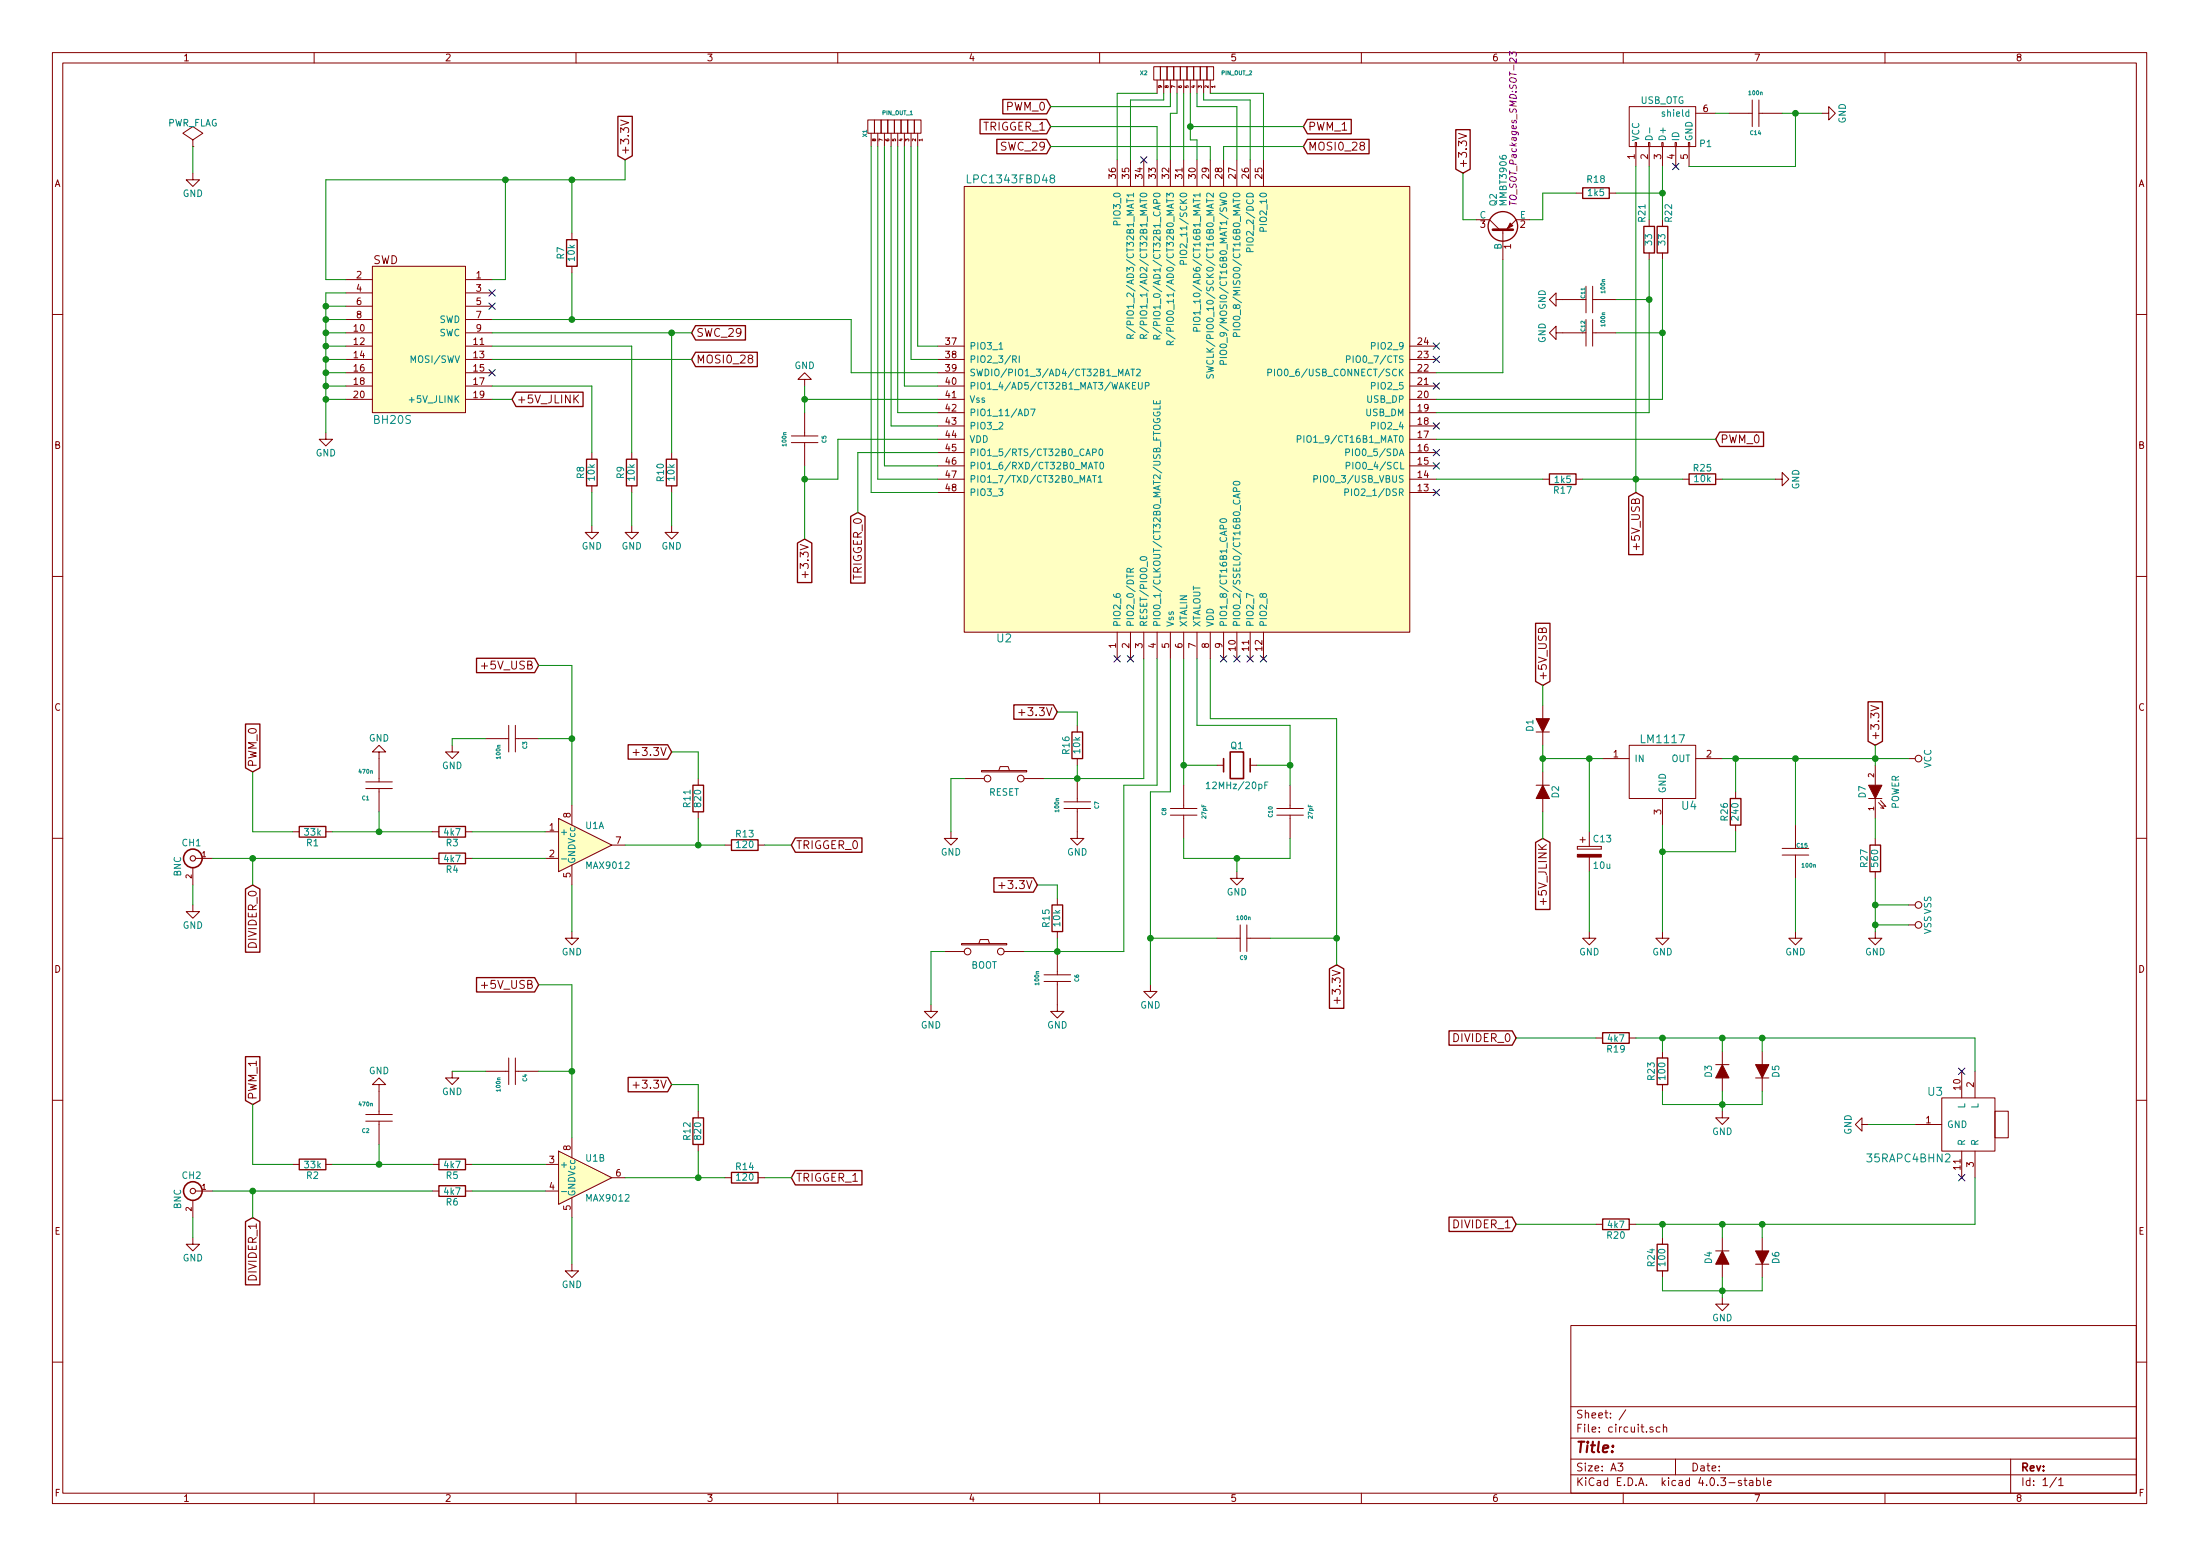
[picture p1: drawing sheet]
EESchema Schematic File Version 2
LIBS:power
LIBS:device
LIBS:transistors
LIBS:conn
LIBS:linear
LIBS:regul
LIBS:74xx
LIBS:cmos4000
LIBS:adc-dac
LIBS:memory
LIBS:xilinx
LIBS:microcontrollers
LIBS:dsp
LIBS:microchip
LIBS:analog_switches
LIBS:motorola
LIBS:texas
LIBS:intel
LIBS:audio
LIBS:interface
LIBS:digital-audio
LIBS:philips
LIBS:display
LIBS:cypress
LIBS:siliconi
LIBS:opto
LIBS:atmel
LIBS:contrib
LIBS:valves
LIBS:SymbolsSimilarEN60617+oldDIN617-RevE8
LIBS:pcm1789-q1
LIBS:pcm1862a
LIBS:mj4435-r
LIBS:max9012
LIBS:circuit-cache
EELAYER 25 0
EELAYER END
$Descr A3 16535 11693
encoding utf-8
Sheet 1 1
Title ""
Date ""
Rev ""
Comp ""
Comment1 ""
Comment2 ""
Comment3 ""
Comment4 ""
$EndDescr
$Comp
L BNC CH1
U 1 1
P 1450 6450
F 0 "CH1" H 1460 6570 50  0000 C CNN
F 1 "BNC" V 1560 6390 50  0000 C CNN
F 2 "Sockets_BNC:BNC_Socket_TYCO-AMP_LargePads" H 1450 6450 50  0001 C CNN
F 3 "" H 1450 6450 50  0000 C CNN
	1    1450 6450
	-1   0    0    -1  
$EndComp
$Comp
L BNC CH2
U 1 1
P 1450 8950
F 0 "CH2" H 1460 9070 50  0000 C CNN
F 1 "BNC" V 1560 8890 50  0000 C CNN
F 2 "Sockets_BNC:BNC_Socket_TYCO-AMP_LargePads" H 1450 8950 50  0001 C CNN
F 3 "" H 1450 8950 50  0000 C CNN
	1    1450 8950
	-1   0    0    -1  
$EndComp
$Comp
L SW_PUSH SW2
U 1 1
P 7550 5850
F 0 "SW2" H 7700 5960 50  0001 C CNN
F 1 "RESET" H 7550 5750 50  0000 C CNN
F 2 "Buttons_Switches_SMD:SW_SPST_EVQQ2" H 7550 5850 50  0001 C CNN
F 3 "" H 7550 5850 50  0000 C CNN
	1    7550 5850
	1    0    0    -1  
$EndComp
$Comp
L CAPACITOR_RevE_Date15jun2010 C7
U 1 1
P 8100 6050
F 0 "C7" H 8100 6200 30  0000 C CNN
F 1 "100n" H 8100 5900 30  0000 C CNN
F 2 "Capacitors_SMD:C_0603" H 8100 6050 60  0001 C CNN
F 3 "" H 8100 6050 60  0000 C CNN
	1    8100 6050
	0    1    1    0   
$EndComp
$Comp
L CAPACITOR_RevE_Date15jun2010 C2
U 1 1
P 2850 8400
F 0 "C2" V 2750 8500 30  0000 C CNN
F 1 "470n" V 2950 8500 30  0000 C CNN
F 2 "Capacitors_SMD:C_0603" H 2850 8400 60  0001 C CNN
F 3 "" H 2850 8400 60  0000 C CNN
	1    2850 8400
	0    -1   -1   0   
$EndComp
$Comp
L CAPACITOR_RevE_Date15jun2010 C4
U 1 1
P 3850 8050
F 0 "C4" V 3750 8100 30  0000 C CNN
F 1 "100n" V 3950 8150 30  0000 C CNN
F 2 "Capacitors_SMD:C_0603" H 3850 8050 60  0001 C CNN
F 3 "" H 3850 8050 60  0000 C CNN
	1    3850 8050
	-1   0    0    1   
$EndComp
$Comp
L CAPACITOR_RevE_Date15jun2010 C1
U 1 1
P 2850 5900
F 0 "C1" V 2750 6000 30  0000 C CNN
F 1 "470n" V 2950 6000 30  0000 C CNN
F 2 "Capacitors_SMD:C_0603" H 2850 5900 60  0001 C CNN
F 3 "" H 2850 5900 60  0000 C CNN
	1    2850 5900
	0    -1   -1   0   
$EndComp
$Comp
L CAPACITOR_RevE_Date15jun2010 C3
U 1 1
P 3850 5550
F 0 "C3" V 3750 5600 30  0000 C CNN
F 1 "100n" V 3950 5650 30  0000 C CNN
F 2 "Capacitors_SMD:C_0603" H 3850 5550 60  0001 C CNN
F 3 "" H 3850 5550 60  0000 C CNN
	1    3850 5550
	-1   0    0    1   
$EndComp
Text GLabel 7950 5350 0    60   Input ~ 0
+3.3V
$Comp
L D D3
U 1 1
P 12950 8050
F 0 "D3" H 12950 7950 50  0000 C CNN
F 1 "DIODE" H 12950 7950 50  0001 C CNN
F 2 "Diodes_SMD:DO-214BA" H 12950 8050 50  0001 C CNN
F 3 "" H 12950 8050 50  0000 C CNN
	1    12950 8050
	0    1    1    0   
$EndComp
$Comp
L D D5
U 1 1
P 13250 8050
F 0 "D5" H 13250 7950 50  0000 C CNN
F 1 "DIODE" H 13250 7950 50  0001 C CNN
F 2 "Diodes_SMD:DO-214BA" H 13250 8050 50  0001 C CNN
F 3 "" H 13250 8050 50  0000 C CNN
	1    13250 8050
	0    -1   -1   0   
$EndComp
$Comp
L D D4
U 1 1
P 12950 9450
F 0 "D4" H 12950 9350 50  0000 C CNN
F 1 "DIODE" H 12950 9350 50  0001 C CNN
F 2 "Diodes_SMD:DO-214BA" H 12950 9450 50  0001 C CNN
F 3 "" H 12950 9450 50  0000 C CNN
	1    12950 9450
	0    1    1    0   
$EndComp
$Comp
L D D6
U 1 1
P 13250 9450
F 0 "D6" H 13250 9350 50  0000 C CNN
F 1 "DIODE" H 13250 9350 50  0001 C CNN
F 2 "Diodes_SMD:DO-214BA" H 13250 9450 50  0001 C CNN
F 3 "" H 13250 9450 50  0000 C CNN
	1    13250 9450
	0    -1   -1   0   
$EndComp
Text GLabel 1900 8300 1    60   Input ~ 0
PWM_1
Text GLabel 1900 5800 1    60   Input ~ 0
PWM_0
$Comp
L BH20S SWD1
U 1 1
P 4850 3800
F 0 "SWD1" H 3400 4450 60  0001 C CNN
F 1 "BH20S" H 2950 4450 60  0000 C CNN
F 2 "Pin_Headers:Pin_Header_Straight_2x10" H 4850 3800 60  0001 C CNN
F 3 "" H 4850 3800 60  0000 C CNN
	1    4850 3800
	1    0    0    -1  
$EndComp
Text GLabel 4700 1200 1    60   Input ~ 0
+3.3V
Text GLabel 5200 2500 2    60   Input ~ 0
SWC_29
Text GLabel 9800 1100 2    60   Input ~ 0
MOSI0_28
Text GLabel 3850 3000 2    60   Input ~ 0
+5V_JLINK
$Comp
L CAPACITOR_RevE_Date15jun2010 C11
U 1 1
P 11950 2250
F 0 "C11" V 11900 2300 30  0000 C CNN
F 1 "100n" V 12050 2350 30  0000 C CNN
F 2 "Capacitors_SMD:C_0603" H 11950 2250 60  0001 C CNN
F 3 "" H 11950 2250 60  0000 C CNN
	1    11950 2250
	1    0    0    -1  
$EndComp
$Comp
L CAPACITOR_RevE_Date15jun2010 C12
U 1 1
P 11950 2500
F 0 "C12" V 11900 2550 30  0000 C CNN
F 1 "100n" V 12050 2600 30  0000 C CNN
F 2 "Capacitors_SMD:C_0603" H 11950 2500 60  0001 C CNN
F 3 "" H 11950 2500 60  0000 C CNN
	1    11950 2500
	1    0    0    -1  
$EndComp
Text GLabel 11000 1300 1    60   Input ~ 0
+3.3V
Text GLabel 14100 5600 1    60   Input ~ 0
+3.3V
$Comp
L LED D7
U 1 1
P 14100 5950
F 0 "D7" H 14100 6050 50  0000 C CNN
F 1 "POWER" H 14100 5800 50  0000 C CNN
F 2 "Bachelorarbeit:VLMS30K1L2-GS08" H 14100 5950 50  0001 C CNN
F 3 "" H 14100 5950 50  0000 C CNN
	1    14100 5950
	0    -1   -1   0   
$EndComp
$Comp
L VCC #PWR01
U 1 1
P 14350 5700
F 0 "#PWR01" H 14350 5550 50  0001 C CNN
F 1 "VCC" H 14350 5850 50  0000 C CNN
F 2 "" H 14350 5700 50  0000 C CNN
F 3 "" H 14350 5700 50  0000 C CNN
	1    14350 5700
	0    1    1    0   
$EndComp
$Comp
L VSS #PWR02
U 1 1
P 14350 6800
F 0 "#PWR02" H 14350 6650 50  0001 C CNN
F 1 "VSS" H 14350 6950 50  0000 C CNN
F 2 "" H 14350 6800 50  0000 C CNN
F 3 "" H 14350 6800 50  0000 C CNN
	1    14350 6800
	0    1    1    0   
$EndComp
$Comp
L VSS #PWR03
U 1 1
P 14350 6950
F 0 "#PWR03" H 14350 6800 50  0001 C CNN
F 1 "VSS" H 14350 7100 50  0000 C CNN
F 2 "" H 14350 6950 50  0000 C CNN
F 3 "" H 14350 6950 50  0000 C CNN
	1    14350 6950
	0    1    1    0   
$EndComp
$Comp
L CAPACITOR_RevE_Date15jun2010 C15
U 1 1
P 13500 6400
F 0 "C15" V 13450 6450 30  0000 C CNN
F 1 "100n" V 13600 6500 30  0000 C CNN
F 2 "Capacitors_SMD:C_0603" H 13500 6400 60  0001 C CNN
F 3 "" H 13500 6400 60  0000 C CNN
	1    13500 6400
	0    1    1    0   
$EndComp
$Comp
L LM1117 U4
U 1 1
P 15900 8350
F 0 "U4" H 12700 10650 60  0000 C CNN
F 1 "LM1117" H 12500 11150 60  0000 C CNN
F 2 "TO_SOT_Packages_SMD:SOT-223" H 15900 8350 60  0001 C CNN
F 3 "" H 15900 8350 60  0000 C CNN
	1    15900 8350
	1    0    0    -1  
$EndComp
$Comp
L D D1
U 1 1
P 11600 5450
F 0 "D1" H 11600 5550 50  0000 C CNN
F 1 "DIODE" H 11600 5350 50  0001 C CNN
F 2 "Diodes_SMD:DO-214BA" H 11600 5450 50  0001 C CNN
F 3 "" H 11600 5450 50  0000 C CNN
	1    11600 5450
	0    -1   -1   0   
$EndComp
$Comp
L D D2
U 1 1
P 11600 5950
F 0 "D2" H 11600 6050 50  0000 C CNN
F 1 "DIODE" H 11600 5850 50  0001 C CNN
F 2 "Diodes_SMD:DO-214BA" H 11600 5950 50  0001 C CNN
F 3 "" H 11600 5950 50  0000 C CNN
	1    11600 5950
	0    1    1    0   
$EndComp
Text GLabel 11600 5150 1    60   Input ~ 0
+5V_USB
$Comp
L CAPACITOR_RevE_Date15jun2010 C9
U 1 1
P 9350 7050
F 0 "C9" H 9350 7200 30  0000 C CNN
F 1 "100n" H 9350 6900 30  0000 C CNN
F 2 "Capacitors_SMD:C_0603" H 9350 7050 60  0001 C CNN
F 3 "" H 9350 7050 60  0000 C CNN
	1    9350 7050
	-1   0    0    1   
$EndComp
Text GLabel 10050 7250 3    60   Input ~ 0
+3.3V
$Comp
L CAPACITOR_RevE_Date15jun2010 C5
U 1 1
P 6050 3300
F 0 "C5" H 6050 3450 30  0000 C CNN
F 1 "100n" H 6050 3150 30  0000 C CNN
F 2 "Capacitors_SMD:C_0603" H 6050 3300 60  0001 C CNN
F 3 "" H 6050 3300 60  0000 C CNN
	1    6050 3300
	0    1    1    0   
$EndComp
Text GLabel 6050 4050 3    60   Input ~ 0
+3.3V
Text GLabel 1900 6650 3    60   Input ~ 0
DIVIDER_0
Text GLabel 1900 9150 3    60   Input ~ 0
DIVIDER_1
Text GLabel 11400 7800 0    60   Input ~ 0
DIVIDER_0
Text GLabel 11400 9200 0    60   Input ~ 0
DIVIDER_1
Text GLabel 6450 3850 3    60   Input ~ 0
TRIGGER_0
Text GLabel 9800 950  2    60   Input ~ 0
PWM_1
$Comp
L LPC1343FBD48 U2
U 1 1
P 12300 -300
F 0 "U2" V 7200 4450 60  0000 C CNN
F 1 "LPC1343FBD48" V 10650 4400 60  0000 C CNN
F 2 "Housings_QFP:LQFP-48_7x7mm_Pitch0.5mm" H 12300 -300 60  0001 C CNN
F 3 "" H 12300 -300 60  0000 C CNN
	1    12300 -300
	0    -1   -1   0   
$EndComp
Text GLabel 7900 950  0    60   Input ~ 0
TRIGGER_1
Text GLabel 5950 6350 2    60   Input ~ 0
TRIGGER_0
Text GLabel 5950 8850 2    60   Input ~ 0
TRIGGER_1
Text GLabel 5050 5650 0    60   Input ~ 0
+3.3V
Text GLabel 5050 8150 0    60   Input ~ 0
+3.3V
Text GLabel 7900 1100 0    60   Input ~ 0
SWC_29
Text GLabel 5200 2700 2    60   Input ~ 0
MOSI0_28
$Comp
L GND #PWR04
U 1 1
P 7150 6250
F 0 "#PWR04" H 7150 6000 50  0001 C CNN
F 1 "GND" H 7150 6100 50  0000 C CNN
F 2 "" H 7150 6250 50  0000 C CNN
F 3 "" H 7150 6250 50  0000 C CNN
	1    7150 6250
	1    0    0    -1  
$EndComp
$Comp
L GND #PWR05
U 1 1
P 8100 6250
F 0 "#PWR05" H 8100 6000 50  0001 C CNN
F 1 "GND" H 8100 6100 50  0000 C CNN
F 2 "" H 8100 6250 50  0000 C CNN
F 3 "" H 8100 6250 50  0000 C CNN
	1    8100 6250
	1    0    0    -1  
$EndComp
$Comp
L GND #PWR06
U 1 1
P 8650 7400
F 0 "#PWR06" H 8650 7150 50  0001 C CNN
F 1 "GND" H 8650 7250 50  0000 C CNN
F 2 "" H 8650 7400 50  0000 C CNN
F 3 "" H 8650 7400 50  0000 C CNN
	1    8650 7400
	1    0    0    -1  
$EndComp
$Comp
L GND #PWR07
U 1 1
P 4450 3950
F 0 "#PWR07" H 4450 3700 50  0001 C CNN
F 1 "GND" H 4450 3800 50  0000 C CNN
F 2 "" H 4450 3950 50  0000 C CNN
F 3 "" H 4450 3950 50  0000 C CNN
	1    4450 3950
	1    0    0    -1  
$EndComp
$Comp
L GND #PWR08
U 1 1
P 4750 3950
F 0 "#PWR08" H 4750 3700 50  0001 C CNN
F 1 "GND" H 4750 3800 50  0000 C CNN
F 2 "" H 4750 3950 50  0000 C CNN
F 3 "" H 4750 3950 50  0000 C CNN
	1    4750 3950
	1    0    0    -1  
$EndComp
$Comp
L GND #PWR09
U 1 1
P 5050 3950
F 0 "#PWR09" H 5050 3700 50  0001 C CNN
F 1 "GND" H 5050 3800 50  0000 C CNN
F 2 "" H 5050 3950 50  0000 C CNN
F 3 "" H 5050 3950 50  0000 C CNN
	1    5050 3950
	1    0    0    -1  
$EndComp
$Comp
L GND #PWR010
U 1 1
P 6050 2900
F 0 "#PWR010" H 6050 2650 50  0001 C CNN
F 1 "GND" H 6050 2750 50  0000 C CNN
F 2 "" H 6050 2900 50  0000 C CNN
F 3 "" H 6050 2900 50  0000 C CNN
	1    6050 2900
	-1   0    0    1   
$EndComp
$Comp
L GND #PWR011
U 1 1
P 2850 5700
F 0 "#PWR011" H 2850 5450 50  0001 C CNN
F 1 "GND" H 2850 5550 50  0000 C CNN
F 2 "" H 2850 5700 50  0000 C CNN
F 3 "" H 2850 5700 50  0000 C CNN
	1    2850 5700
	-1   0    0    1   
$EndComp
$Comp
L GND #PWR012
U 1 1
P 3400 5600
F 0 "#PWR012" H 3400 5350 50  0001 C CNN
F 1 "GND" H 3400 5450 50  0000 C CNN
F 2 "" H 3400 5600 50  0000 C CNN
F 3 "" H 3400 5600 50  0000 C CNN
	1    3400 5600
	1    0    0    -1  
$EndComp
$Comp
L GND #PWR013
U 1 1
P 2850 8200
F 0 "#PWR013" H 2850 7950 50  0001 C CNN
F 1 "GND" H 2850 8050 50  0000 C CNN
F 2 "" H 2850 8200 50  0000 C CNN
F 3 "" H 2850 8200 50  0000 C CNN
	1    2850 8200
	-1   0    0    1   
$EndComp
$Comp
L GND #PWR014
U 1 1
P 3400 8050
F 0 "#PWR014" H 3400 7800 50  0001 C CNN
F 1 "GND" H 3400 7900 50  0000 C CNN
F 2 "" H 3400 8050 50  0000 C CNN
F 3 "" H 3400 8050 50  0000 C CNN
	1    3400 8050
	1    0    0    -1  
$EndComp
$Comp
L GND #PWR015
U 1 1
P 4300 9500
F 0 "#PWR015" H 4300 9250 50  0001 C CNN
F 1 "GND" H 4300 9350 50  0000 C CNN
F 2 "" H 4300 9500 50  0000 C CNN
F 3 "" H 4300 9500 50  0000 C CNN
	1    4300 9500
	1    0    0    -1  
$EndComp
$Comp
L GND #PWR016
U 1 1
P 12950 8350
F 0 "#PWR016" H 12950 8100 50  0001 C CNN
F 1 "GND" H 12950 8200 50  0000 C CNN
F 2 "" H 12950 8350 50  0000 C CNN
F 3 "" H 12950 8350 50  0000 C CNN
	1    12950 8350
	1    0    0    -1  
$EndComp
$Comp
L GND #PWR017
U 1 1
P 12950 9750
F 0 "#PWR017" H 12950 9500 50  0001 C CNN
F 1 "GND" H 12950 9600 50  0000 C CNN
F 2 "" H 12950 9750 50  0000 C CNN
F 3 "" H 12950 9750 50  0000 C CNN
	1    12950 9750
	1    0    0    -1  
$EndComp
$Comp
L GND #PWR018
U 1 1
P 12500 7000
F 0 "#PWR018" H 12500 6750 50  0001 C CNN
F 1 "GND" H 12500 6850 50  0000 C CNN
F 2 "" H 12500 7000 50  0000 C CNN
F 3 "" H 12500 7000 50  0000 C CNN
	1    12500 7000
	1    0    0    -1  
$EndComp
$Comp
L GND #PWR019
U 1 1
P 13500 7000
F 0 "#PWR019" H 13500 6750 50  0001 C CNN
F 1 "GND" H 13500 6850 50  0000 C CNN
F 2 "" H 13500 7000 50  0000 C CNN
F 3 "" H 13500 7000 50  0000 C CNN
	1    13500 7000
	1    0    0    -1  
$EndComp
$Comp
L GND #PWR020
U 1 1
P 14100 7000
F 0 "#PWR020" H 14100 6750 50  0001 C CNN
F 1 "GND" H 14100 6850 50  0000 C CNN
F 2 "" H 14100 7000 50  0000 C CNN
F 3 "" H 14100 7000 50  0000 C CNN
	1    14100 7000
	1    0    0    -1  
$EndComp
$Comp
L GND #PWR021
U 1 1
P 13700 850
F 0 "#PWR021" H 13700 600 50  0001 C CNN
F 1 "GND" H 13700 700 50  0000 C CNN
F 2 "" H 13700 850 50  0000 C CNN
F 3 "" H 13700 850 50  0000 C CNN
	1    13700 850 
	0    -1   -1   0   
$EndComp
$Comp
L PWR_FLAG #FLG022
U 1 1
P 1450 1100
F 0 "#FLG022" H 1450 1195 50  0001 C CNN
F 1 "PWR_FLAG" H 1450 1280 50  0000 C CNN
F 2 "" H 1450 1100 50  0000 C CNN
F 3 "" H 1450 1100 50  0000 C CNN
	1    1450 1100
	1    0    0    -1  
$EndComp
$Comp
L GND #PWR023
U 1 1
P 2450 3250
F 0 "#PWR023" H 2450 3000 50  0001 C CNN
F 1 "GND" H 2450 3100 50  0000 C CNN
F 2 "" H 2450 3250 50  0000 C CNN
F 3 "" H 2450 3250 50  0000 C CNN
	1    2450 3250
	1    0    0    -1  
$EndComp
$Comp
L GND #PWR024
U 1 1
P 1450 1300
F 0 "#PWR024" H 1450 1050 50  0001 C CNN
F 1 "GND" H 1450 1150 50  0000 C CNN
F 2 "" H 1450 1300 50  0000 C CNN
F 3 "" H 1450 1300 50  0000 C CNN
	1    1450 1300
	1    0    0    -1  
$EndComp
$Comp
L GND #PWR025
U 1 1
P 11750 2500
F 0 "#PWR025" H 11750 2250 50  0001 C CNN
F 1 "GND" H 11750 2350 50  0000 C CNN
F 2 "" H 11750 2500 50  0000 C CNN
F 3 "" H 11750 2500 50  0000 C CNN
	1    11750 2500
	0    1    1    0   
$EndComp
$Comp
L GND #PWR026
U 1 1
P 11750 2250
F 0 "#PWR026" H 11750 2000 50  0001 C CNN
F 1 "GND" H 11750 2100 50  0000 C CNN
F 2 "" H 11750 2250 50  0000 C CNN
F 3 "" H 11750 2250 50  0000 C CNN
	1    11750 2250
	0    1    1    0   
$EndComp
$Comp
L Terminal_Block-8Pin_RevE_Date15jun2010 X1
U 1 1
P 6750 1000
F 0 "X1" H 6750 1250 30  0000 C CNN
F 1 "PIN_OUT_1" V 6900 1000 30  0000 C CNN
F 2 "Pin_Headers:Pin_Header_Straight_1x08" H 6750 1000 60  0001 C CNN
F 3 "" H 6750 1000 60  0000 C CNN
	1    6750 1000
	0    -1   -1   0   
$EndComp
$Comp
L GND #PWR027
U 1 1
P 4300 7000
F 0 "#PWR027" H 4300 6750 50  0001 C CNN
F 1 "GND" H 4300 6850 50  0000 C CNN
F 2 "" H 4300 7000 50  0000 C CNN
F 3 "" H 4300 7000 50  0000 C CNN
	1    4300 7000
	1    0    0    -1  
$EndComp
Text GLabel 12900 3300 2    60   Input ~ 0
PWM_0
$Comp
L GND #PWR028
U 1 1
P 1450 9300
F 0 "#PWR028" H 1450 9050 50  0001 C CNN
F 1 "GND" H 1450 9150 50  0000 C CNN
F 2 "" H 1450 9300 50  0000 C CNN
F 3 "" H 1450 9300 50  0000 C CNN
	1    1450 9300
	1    0    0    -1  
$EndComp
$Comp
L GND #PWR029
U 1 1
P 1450 6800
F 0 "#PWR029" H 1450 6550 50  0001 C CNN
F 1 "GND" H 1450 6650 50  0000 C CNN
F 2 "" H 1450 6800 50  0000 C CNN
F 3 "" H 1450 6800 50  0000 C CNN
	1    1450 6800
	1    0    0    -1  
$EndComp
NoConn ~ 3700 2200
NoConn ~ 3700 2300
NoConn ~ 3700 2800
$Comp
L CP C13
U 1 1
P 11950 6400
F 0 "C13" H 11975 6500 50  0000 L CNN
F 1 "10u" H 11975 6300 50  0000 L CNN
F 2 "Capacitors_SMD:c_elec_3x5.3" H 11988 6250 50  0001 C CNN
F 3 "" H 11950 6400 50  0000 C CNN
	1    11950 6400
	1    0    0    -1  
$EndComp
$Comp
L GND #PWR030
U 1 1
P 11950 7000
F 0 "#PWR030" H 11950 6750 50  0001 C CNN
F 1 "GND" H 11950 6850 50  0000 C CNN
F 2 "" H 11950 7000 50  0000 C CNN
F 3 "" H 11950 7000 50  0000 C CNN
	1    11950 7000
	1    0    0    -1  
$EndComp
$Comp
L GND #PWR031
U 1 1
P 14050 8450
F 0 "#PWR031" H 14050 8200 50  0001 C CNN
F 1 "GND" H 14050 8300 50  0000 C CNN
F 2 "" H 14050 8450 50  0000 C CNN
F 3 "" H 14050 8450 50  0000 C CNN
	1    14050 8450
	0    1    1    0   
$EndComp
$Comp
L USB_OTG P1
U 1 1
P 12500 950
F 0 "P1" H 12825 825 50  0000 C CNN
F 1 "USB_OTG" H 12500 1150 50  0000 C CNN
F 2 "Connect:USB_Mini-B" V 12450 850 50  0001 C CNN
F 3 "" V 12450 850 50  0000 C CNN
	1    12500 950 
	1    0    0    -1  
$EndComp
NoConn ~ 12600 1250
$Comp
L CAPACITOR_RevE_Date15jun2010 C14
U 1 1
P 13200 850
F 0 "C14" H 13200 1000 30  0000 C CNN
F 1 "100n" H 13200 700 30  0000 C CNN
F 2 "Capacitors_SMD:C_0603" H 13200 850 60  0001 C CNN
F 3 "" H 13200 850 60  0000 C CNN
	1    13200 850 
	-1   0    0    1   
$EndComp
$Comp
L MAX9012 U1
U 1 1
P 4400 6350
F 0 "U1" H 4400 6500 50  0000 L CNN
F 1 "MAX9012" H 4400 6200 50  0000 L CNN
F 2 "Power_Integrations:SO-8" H 4300 6400 50  0001 C CNN
F 3 "" H 4400 6500 50  0000 C CNN
	1    4400 6350
	1    0    0    -1  
$EndComp
$Comp
L MAX9012 U1
U 2 1
P 4400 8850
F 0 "U1" H 4400 9000 50  0000 L CNN
F 1 "MAX9012" H 4400 8700 50  0000 L CNN
F 2 "Power_Integrations:SO-8" H 4300 8900 50  0001 C CNN
F 3 "" H 4400 9000 50  0000 C CNN
	2    4400 8850
	1    0    0    -1  
$EndComp
$Comp
L R R1
U 1 1
P 2350 6250
F 0 "R1" V 2430 6250 50  0000 C CNN
F 1 "33k" V 2350 6250 50  0000 C CNN
F 2 "Resistors_SMD:R_0603" V 2280 6250 50  0001 C CNN
F 3 "" H 2350 6250 50  0000 C CNN
	1    2350 6250
	0    1    1    0   
$EndComp
$Comp
L R R7
U 1 1
P 4300 1900
F 0 "R7" V 4380 1900 50  0000 C CNN
F 1 "10k" V 4300 1900 50  0000 C CNN
F 2 "Resistors_SMD:R_0603" V 4230 1900 50  0001 C CNN
F 3 "" H 4300 1900 50  0000 C CNN
	1    4300 1900
	-1   0    0    1   
$EndComp
$Comp
L R R8
U 1 1
P 4450 3550
F 0 "R8" V 4530 3550 50  0000 C CNN
F 1 "10k" V 4450 3550 50  0000 C CNN
F 2 "Resistors_SMD:R_0603" V 4380 3550 50  0001 C CNN
F 3 "" H 4450 3550 50  0000 C CNN
	1    4450 3550
	-1   0    0    1   
$EndComp
$Comp
L R R9
U 1 1
P 4750 3550
F 0 "R9" V 4830 3550 50  0000 C CNN
F 1 "10k" V 4750 3550 50  0000 C CNN
F 2 "Resistors_SMD:R_0603" V 4680 3550 50  0001 C CNN
F 3 "" H 4750 3550 50  0000 C CNN
	1    4750 3550
	-1   0    0    1   
$EndComp
$Comp
L R R10
U 1 1
P 5050 3550
F 0 "R10" V 5130 3550 50  0000 C CNN
F 1 "10k" V 5050 3550 50  0000 C CNN
F 2 "Resistors_SMD:R_0603" V 4980 3550 50  0001 C CNN
F 3 "" H 5050 3550 50  0000 C CNN
	1    5050 3550
	-1   0    0    1   
$EndComp
$Comp
L R R3
U 1 1
P 3400 6250
F 0 "R3" V 3480 6250 50  0000 C CNN
F 1 "4k7" V 3400 6250 50  0000 C CNN
F 2 "Resistors_SMD:R_0603" V 3330 6250 50  0001 C CNN
F 3 "" H 3400 6250 50  0000 C CNN
	1    3400 6250
	0    1    1    0   
$EndComp
$Comp
L R R4
U 1 1
P 3400 6450
F 0 "R4" V 3480 6450 50  0000 C CNN
F 1 "4k7" V 3400 6450 50  0000 C CNN
F 2 "Resistors_SMD:R_0603" V 3330 6450 50  0001 C CNN
F 3 "" H 3400 6450 50  0000 C CNN
	1    3400 6450
	0    1    1    0   
$EndComp
$Comp
L R R11
U 1 1
P 5250 6000
F 0 "R11" V 5330 6000 50  0000 C CNN
F 1 "820" V 5250 6000 50  0000 C CNN
F 2 "Resistors_SMD:R_0603" V 5180 6000 50  0001 C CNN
F 3 "" H 5250 6000 50  0000 C CNN
	1    5250 6000
	-1   0    0    1   
$EndComp
$Comp
L R R13
U 1 1
P 5600 6350
F 0 "R13" V 5680 6350 50  0000 C CNN
F 1 "120" V 5600 6350 50  0000 C CNN
F 2 "Resistors_SMD:R_0603" V 5530 6350 50  0001 C CNN
F 3 "" H 5600 6350 50  0000 C CNN
	1    5600 6350
	0    -1   -1   0   
$EndComp
$Comp
L R R12
U 1 1
P 5250 8500
F 0 "R12" V 5330 8500 50  0000 C CNN
F 1 "820" V 5250 8500 50  0000 C CNN
F 2 "Resistors_SMD:R_0603" V 5180 8500 50  0001 C CNN
F 3 "" H 5250 8500 50  0000 C CNN
	1    5250 8500
	-1   0    0    1   
$EndComp
$Comp
L R R14
U 1 1
P 5600 8850
F 0 "R14" V 5680 8850 50  0000 C CNN
F 1 "120" V 5600 8850 50  0000 C CNN
F 2 "Resistors_SMD:R_0603" V 5530 8850 50  0001 C CNN
F 3 "" H 5600 8850 50  0000 C CNN
	1    5600 8850
	0    -1   -1   0   
$EndComp
$Comp
L R R2
U 1 1
P 2350 8750
F 0 "R2" V 2430 8750 50  0000 C CNN
F 1 "33k" V 2350 8750 50  0000 C CNN
F 2 "Resistors_SMD:R_0603" V 2280 8750 50  0001 C CNN
F 3 "" H 2350 8750 50  0000 C CNN
	1    2350 8750
	0    1    1    0   
$EndComp
$Comp
L R R5
U 1 1
P 3400 8750
F 0 "R5" V 3480 8750 50  0000 C CNN
F 1 "4k7" V 3400 8750 50  0000 C CNN
F 2 "Resistors_SMD:R_0603" V 3330 8750 50  0001 C CNN
F 3 "" H 3400 8750 50  0000 C CNN
	1    3400 8750
	0    1    1    0   
$EndComp
$Comp
L R R6
U 1 1
P 3400 8950
F 0 "R6" V 3480 8950 50  0000 C CNN
F 1 "4k7" V 3400 8950 50  0000 C CNN
F 2 "Resistors_SMD:R_0603" V 3330 8950 50  0001 C CNN
F 3 "" H 3400 8950 50  0000 C CNN
	1    3400 8950
	0    1    1    0   
$EndComp
$Comp
L R R16
U 1 1
P 8100 5600
F 0 "R16" V 8180 5600 50  0000 C CNN
F 1 "10k" V 8100 5600 50  0000 C CNN
F 2 "Resistors_SMD:R_0603" V 8030 5600 50  0001 C CNN
F 3 "" H 8100 5600 50  0000 C CNN
	1    8100 5600
	-1   0    0    1   
$EndComp
$Comp
L R R19
U 1 1
P 12150 7800
F 0 "R19" V 12230 7800 50  0000 C CNN
F 1 "4k7" V 12150 7800 50  0000 C CNN
F 2 "Resistors_SMD:R_0603" V 12080 7800 50  0001 C CNN
F 3 "" H 12150 7800 50  0000 C CNN
	1    12150 7800
	0    1    1    0   
$EndComp
$Comp
L R R20
U 1 1
P 12150 9200
F 0 "R20" V 12230 9200 50  0000 C CNN
F 1 "4k7" V 12150 9200 50  0000 C CNN
F 2 "Resistors_SMD:R_0603" V 12080 9200 50  0001 C CNN
F 3 "" H 12150 9200 50  0000 C CNN
	1    12150 9200
	0    1    1    0   
$EndComp
$Comp
L R R23
U 1 1
P 12500 8050
F 0 "R23" V 12580 8050 50  0000 C CNN
F 1 "100" V 12500 8050 50  0000 C CNN
F 2 "Resistors_SMD:R_0603" V 12430 8050 50  0001 C CNN
F 3 "" H 12500 8050 50  0000 C CNN
	1    12500 8050
	-1   0    0    1   
$EndComp
$Comp
L R R24
U 1 1
P 12500 9450
F 0 "R24" V 12580 9450 50  0000 C CNN
F 1 "100" V 12500 9450 50  0000 C CNN
F 2 "Resistors_SMD:R_0603" V 12430 9450 50  0001 C CNN
F 3 "" H 12500 9450 50  0000 C CNN
	1    12500 9450
	-1   0    0    1   
$EndComp
$Comp
L R R26
U 1 1
P 13050 6100
F 0 "R26" V 13130 6100 50  0000 C CNN
F 1 "240" V 13050 6100 50  0000 C CNN
F 2 "Resistors_SMD:R_0603" V 12980 6100 50  0001 C CNN
F 3 "" H 13050 6100 50  0000 C CNN
	1    13050 6100
	-1   0    0    1   
$EndComp
$Comp
L R R27
U 1 1
P 14100 6450
F 0 "R27" V 14180 6450 50  0000 C CNN
F 1 "560" V 14100 6450 50  0000 C CNN
F 2 "Resistors_SMD:R_0603" V 14030 6450 50  0001 C CNN
F 3 "" H 14100 6450 50  0000 C CNN
	1    14100 6450
	-1   0    0    1   
$EndComp
$Comp
L R R25
U 1 1
P 12800 3600
F 0 "R25" V 12880 3600 50  0000 C CNN
F 1 "10k" V 12800 3600 50  0000 C CNN
F 2 "Resistors_SMD:R_0603" V 12730 3600 50  0001 C CNN
F 3 "" H 12800 3600 50  0000 C CNN
	1    12800 3600
	0    -1   -1   0   
$EndComp
$Comp
L R R17
U 1 1
P 11750 3600
F 0 "R17" V 11830 3600 50  0000 C CNN
F 1 "1k5" V 11750 3600 50  0000 C CNN
F 2 "Resistors_SMD:R_0603" V 11680 3600 50  0001 C CNN
F 3 "" H 11750 3600 50  0000 C CNN
	1    11750 3600
	0    1    1    0   
$EndComp
$Comp
L R R21
U 1 1
P 12400 1800
F 0 "R21" V 12450 1600 50  0000 C CNN
F 1 "33" V 12400 1800 50  0000 C CNN
F 2 "Resistors_SMD:R_0603" V 12330 1800 50  0001 C CNN
F 3 "" H 12400 1800 50  0000 C CNN
	1    12400 1800
	-1   0    0    1   
$EndComp
$Comp
L R R22
U 1 1
P 12500 1800
F 0 "R22" V 12450 1600 50  0000 C CNN
F 1 "33" V 12500 1800 50  0000 C CNN
F 2 "Resistors_SMD:R_0603" V 12430 1800 50  0001 C CNN
F 3 "" H 12500 1800 50  0000 C CNN
	1    12500 1800
	-1   0    0    1   
$EndComp
$Comp
L Terminal_Block-9Pin_RevE_Date15jun2010 X2
U 1 1
P 8900 600
F 0 "X2" V 8950 900 30  0000 C CNN
F 1 "PIN_OUT_2" V 8950 200 30  0000 C CNN
F 2 "Pin_Headers:Pin_Header_Straight_1x09" H 8900 600 60  0001 C CNN
F 3 "" H 8900 600 60  0000 C CNN
	1    8900 600 
	0    -1   -1   0   
$EndComp
$Comp
L 35RAPC4BHN2 U3
U 1 1
P 12900 10350
F 0 "U3" V 10750 12000 60  0000 C CNN
F 1 "35RAPC4BHN2" V 11250 11800 60  0000 C CNN
F 2 "Bachelorarbeit:35RAPC4BHN2" H 12900 10350 60  0001 C CNN
F 3 "" H 12900 10350 60  0000 C CNN
	1    12900 10350
	0    1    1    0   
$EndComp
NoConn ~ 14750 8050
NoConn ~ 14750 8850
$Comp
L R R18
U 1 1
P 12000 1450
F 0 "R18" V 12100 1450 50  0000 C CNN
F 1 "1k5" V 12000 1450 50  0000 C CNN
F 2 "Resistors_SMD:R_0603" V 11930 1450 50  0001 C CNN
F 3 "" H 12000 1450 50  0000 C CNN
	1    12000 1450
	0    -1   -1   0   
$EndComp
$Comp
L CAPACITOR_RevE_Date15jun2010 C8
U 1 1
P 8900 6100
F 0 "C8" H 8900 6250 30  0000 C CNN
F 1 "27pF" H 8900 5950 30  0000 C CNN
F 2 "Capacitors_SMD:C_0603" H 8900 6100 60  0001 C CNN
F 3 "" H 8900 6100 60  0000 C CNN
	1    8900 6100
	0    -1   -1   0   
$EndComp
$Comp
L CAPACITOR_RevE_Date15jun2010 C10
U 1 1
P 9700 6100
F 0 "C10" H 9700 6250 30  0000 C CNN
F 1 "27pF" H 9700 5950 30  0000 C CNN
F 2 "Capacitors_SMD:C_0603" H 9700 6100 60  0001 C CNN
F 3 "" H 9700 6100 60  0000 C CNN
	1    9700 6100
	0    -1   -1   0   
$EndComp
$Comp
L GND #PWR032
U 1 1
P 9300 6550
F 0 "#PWR032" H 9300 6300 50  0001 C CNN
F 1 "GND" H 9300 6400 50  0000 C CNN
F 2 "" H 9300 6550 50  0000 C CNN
F 3 "" H 9300 6550 50  0000 C CNN
	1    9300 6550
	1    0    0    -1  
$EndComp
$Comp
L Crystal Q1
U 1 1
P 9300 5750
F 0 "Q1" H 9300 5900 50  0000 C CNN
F 1 "12MHz/20pF" H 9300 5600 50  0000 C CNN
F 2 "Crystals:Crystal_SMD_0603_2Pads_obsolete" H 9300 5750 50  0001 C CNN
F 3 "" H 9300 5750 50  0000 C CNN
	1    9300 5750
	1    0    0    -1  
$EndComp
NoConn ~ 10800 2600
NoConn ~ 10800 2700
NoConn ~ 10800 2900
NoConn ~ 10800 3200
NoConn ~ 10800 3400
NoConn ~ 10800 3500
NoConn ~ 10800 3700
NoConn ~ 9500 4950
NoConn ~ 9400 4950
NoConn ~ 9300 4950
NoConn ~ 9200 4950
NoConn ~ 8500 4950
NoConn ~ 8400 4950
NoConn ~ 8600 1200
Text GLabel 4050 5000 0    60   Input ~ 0
+5V_USB
Text GLabel 4050 7400 0    60   Input ~ 0
+5V_USB
$Comp
L SW_PUSH SW1
U 1 1
P 7400 7150
F 0 "SW1" H 7550 7260 50  0001 C CNN
F 1 "BOOT" H 7400 7050 50  0000 C CNN
F 2 "Buttons_Switches_SMD:SW_SPST_EVQQ2" H 7400 7150 50  0001 C CNN
F 3 "" H 7400 7150 50  0000 C CNN
	1    7400 7150
	1    0    0    -1  
$EndComp
$Comp
L CAPACITOR_RevE_Date15jun2010 C6
U 1 1
P 7950 7350
F 0 "C6" H 7950 7500 30  0000 C CNN
F 1 "100n" H 7950 7200 30  0000 C CNN
F 2 "Capacitors_SMD:C_0603" H 7950 7350 60  0001 C CNN
F 3 "" H 7950 7350 60  0000 C CNN
	1    7950 7350
	0    1    1    0   
$EndComp
Text GLabel 7800 6650 0    60   Input ~ 0
+3.3V
$Comp
L GND #PWR033
U 1 1
P 7000 7550
F 0 "#PWR033" H 7000 7300 50  0001 C CNN
F 1 "GND" H 7000 7400 50  0000 C CNN
F 2 "" H 7000 7550 50  0000 C CNN
F 3 "" H 7000 7550 50  0000 C CNN
	1    7000 7550
	1    0    0    -1  
$EndComp
$Comp
L GND #PWR034
U 1 1
P 7950 7550
F 0 "#PWR034" H 7950 7300 50  0001 C CNN
F 1 "GND" H 7950 7400 50  0000 C CNN
F 2 "" H 7950 7550 50  0000 C CNN
F 3 "" H 7950 7550 50  0000 C CNN
	1    7950 7550
	1    0    0    -1  
$EndComp
$Comp
L R R15
U 1 1
P 7950 6900
F 0 "R15" V 8030 6900 50  0000 C CNN
F 1 "10k" V 7950 6900 50  0000 C CNN
F 2 "Resistors_SMD:R_0603" V 7880 6900 50  0001 C CNN
F 3 "" H 7950 6900 50  0000 C CNN
	1    7950 6900
	-1   0    0    1   
$EndComp
Text GLabel 11600 6300 3    60   Input ~ 0
+5V_JLINK
Wire Wire Line
	7150 6250 7150 5850
Wire Wire Line
	7150 5850 7250 5850
Connection ~ 8100 5850
Wire Wire Line
	4300 8050 4050 8050
Wire Wire Line
	4300 7400 4300 8550
Wire Wire Line
	4300 9150 4300 9500
Connection ~ 4300 8050
Wire Wire Line
	3400 8050 3650 8050
Wire Wire Line
	4300 5550 4050 5550
Wire Wire Line
	4300 5000 4300 6050
Wire Wire Line
	4300 6650 4300 7000
Connection ~ 4300 5550
Wire Wire Line
	3400 5550 3650 5550
Wire Wire Line
	12950 7800 12950 7900
Wire Wire Line
	13250 7800 13250 7900
Connection ~ 12950 7800
Wire Wire Line
	12950 8200 12950 8350
Wire Wire Line
	13250 8300 13250 8200
Connection ~ 12950 8300
Connection ~ 13250 7800
Wire Wire Line
	12950 9200 12950 9300
Wire Wire Line
	13250 9200 13250 9300
Connection ~ 12950 9200
Wire Wire Line
	12950 9600 12950 9750
Wire Wire Line
	13250 9700 13250 9600
Connection ~ 12950 9700
Connection ~ 13250 9200
Wire Wire Line
	12500 8300 13250 8300
Wire Wire Line
	12500 9700 13250 9700
Wire Wire Line
	11400 9200 12000 9200
Wire Wire Line
	1900 6250 1900 5800
Wire Wire Line
	2450 2100 2600 2100
Wire Wire Line
	2450 1350 4700 1350
Wire Wire Line
	4700 1350 4700 1200
Wire Wire Line
	3700 2100 3800 2100
Wire Wire Line
	3800 2100 3800 1350
Connection ~ 3800 1350
Wire Wire Line
	3700 2400 6400 2400
Wire Wire Line
	4300 1350 4300 1750
Connection ~ 4300 1350
Wire Wire Line
	4300 2050 4300 2400
Connection ~ 4300 2400
Wire Wire Line
	3700 2700 5200 2700
Wire Wire Line
	2600 2200 2450 2200
Wire Wire Line
	2450 2200 2450 3250
Wire Wire Line
	2600 2300 2450 2300
Connection ~ 2450 2300
Wire Wire Line
	2600 2400 2450 2400
Connection ~ 2450 2400
Wire Wire Line
	2600 2500 2450 2500
Connection ~ 2450 2500
Wire Wire Line
	2600 2600 2450 2600
Connection ~ 2450 2600
Wire Wire Line
	2600 2700 2450 2700
Connection ~ 2450 2700
Wire Wire Line
	2600 2800 2450 2800
Connection ~ 2450 2800
Wire Wire Line
	2600 2900 2450 2900
Connection ~ 2450 2900
Wire Wire Line
	2600 3000 2450 3000
Connection ~ 2450 3000
Wire Wire Line
	3700 2900 4450 2900
Wire Wire Line
	4450 2900 4450 3400
Wire Wire Line
	4450 3700 4450 3950
Wire Wire Line
	4750 2600 4750 3400
Wire Wire Line
	4750 3700 4750 3950
Wire Wire Line
	3700 2600 4750 2600
Wire Wire Line
	5050 2500 5050 3400
Wire Wire Line
	5050 3700 5050 3950
Wire Wire Line
	3700 3000 3850 3000
Wire Wire Line
	2450 2100 2450 1350
Wire Wire Line
	7850 5850 8600 5850
Wire Wire Line
	12400 3100 10800 3100
Wire Wire Line
	12500 3000 10800 3000
Wire Wire Line
	12400 1950 12400 3100
Wire Wire Line
	12500 1950 12500 3000
Wire Wire Line
	12150 1450 12500 1450
Connection ~ 12500 1450
Wire Wire Line
	12500 1250 12500 1650
Wire Wire Line
	12400 1250 12400 1650
Connection ~ 12400 2250
Wire Wire Line
	12150 2500 12500 2500
Connection ~ 12500 2500
Wire Wire Line
	11600 1450 11850 1450
Wire Wire Line
	10800 2800 11300 2800
Wire Wire Line
	12150 2250 12400 2250
Wire Wire Line
	12300 1250 12300 3700
Wire Wire Line
	12700 1250 13500 1250
Wire Wire Line
	10800 3600 11600 3600
Wire Wire Line
	3700 2500 5200 2500
Connection ~ 5050 2500
Wire Wire Line
	7950 5350 8100 5350
Wire Wire Line
	14100 6600 14100 7000
Wire Wire Line
	14100 6150 14100 6300
Wire Wire Line
	14100 5600 14100 5750
Wire Wire Line
	12950 5700 14350 5700
Connection ~ 14100 5700
Connection ~ 14100 6800
Connection ~ 14100 6950
Wire Wire Line
	14350 6800 14100 6800
Wire Wire Line
	14350 6950 14100 6950
Wire Wire Line
	13500 5700 13500 6200
Wire Wire Line
	13500 6600 13500 7000
Wire Wire Line
	13050 5700 13050 5950
Connection ~ 13500 5700
Wire Wire Line
	13050 6400 12500 6400
Wire Wire Line
	13050 6250 13050 6400
Wire Wire Line
	12500 6200 12500 7000
Connection ~ 13050 5700
Connection ~ 12500 6400
Wire Wire Line
	11600 5600 11600 5800
Wire Wire Line
	11600 5700 12050 5700
Connection ~ 11600 5700
Wire Wire Line
	11600 6100 11600 6300
Wire Wire Line
	6050 3000 7050 3000
Connection ~ 6050 3000
Wire Wire Line
	6050 2900 6050 3100
Wire Wire Line
	6300 3300 7050 3300
Wire Wire Line
	6050 3500 6050 4050
Connection ~ 6050 3600
Wire Wire Line
	10800 3300 12900 3300
Wire Wire Line
	11400 7800 12000 7800
Wire Wire Line
	6450 3400 7050 3400
Wire Wire Line
	6050 3600 6300 3600
Wire Wire Line
	6300 3600 6300 3300
Wire Wire Line
	6450 3400 6450 3850
Wire Wire Line
	12300 7800 14850 7800
Wire Wire Line
	12300 9200 14850 9200
Wire Wire Line
	8400 700  8400 1200
Wire Wire Line
	6400 2400 6400 2800
Wire Wire Line
	6400 2800 7050 2800
Wire Wire Line
	8950 950  9800 950 
Wire Wire Line
	7900 950  8700 950 
Wire Wire Line
	8700 950  8700 1200
Connection ~ 2850 6250
Wire Wire Line
	2850 6100 2850 6250
Wire Wire Line
	1900 6450 1900 6650
Connection ~ 1900 6450
Connection ~ 2850 8750
Wire Wire Line
	1900 9150 1900 8950
Connection ~ 1900 8950
Wire Wire Line
	1900 8300 1900 8750
Wire Wire Line
	1900 8750 2200 8750
Wire Wire Line
	5050 5650 5250 5650
Wire Wire Line
	5250 5650 5250 5850
Wire Wire Line
	5250 6150 5250 6350
Wire Wire Line
	4700 6350 5450 6350
Connection ~ 5250 6350
Wire Wire Line
	5750 6350 5950 6350
Wire Wire Line
	5050 8150 5250 8150
Wire Wire Line
	5250 8150 5250 8350
Wire Wire Line
	5250 8650 5250 8850
Wire Wire Line
	4700 8850 5450 8850
Connection ~ 5250 8850
Wire Wire Line
	5750 8850 5950 8850
Wire Wire Line
	2850 8750 2850 8600
Connection ~ 12500 7800
Connection ~ 12500 9200
Wire Wire Line
	9200 1200 9200 1100
Wire Wire Line
	9200 1100 9800 1100
Wire Wire Line
	9100 1200 9100 1100
Wire Wire Line
	3400 5600 3400 5550
Wire Wire Line
	1450 1100 1450 1300
Wire Wire Line
	6900 2600 7050 2600
Wire Wire Line
	6900 2600 6900 1100
Wire Wire Line
	6850 1100 6850 2700
Wire Wire Line
	6850 2700 7050 2700
Wire Wire Line
	7050 2900 6800 2900
Wire Wire Line
	6800 2900 6800 1100
Wire Wire Line
	6750 1100 6750 3100
Wire Wire Line
	6750 3100 7050 3100
Wire Wire Line
	7050 3200 6700 3200
Wire Wire Line
	6700 3200 6700 1100
Wire Wire Line
	6650 1100 6650 3500
Wire Wire Line
	6650 3500 7050 3500
Wire Wire Line
	7050 3600 6600 3600
Wire Wire Line
	6600 3600 6600 1100
Wire Wire Line
	6550 1100 6550 3700
Wire Wire Line
	6550 3700 7050 3700
Wire Wire Line
	8400 700  8700 700 
Wire Wire Line
	8800 1200 8800 850 
Wire Wire Line
	8800 850  8850 850 
Wire Wire Line
	8850 850  8850 700 
Wire Wire Line
	8900 1200 8900 700 
Wire Wire Line
	8950 700  8950 1050
Wire Wire Line
	8950 1050 9000 1050
Wire Wire Line
	9000 1050 9000 1200
Wire Wire Line
	9300 1200 9300 800 
Wire Wire Line
	9300 800  9000 800 
Wire Wire Line
	9000 800  9000 700 
Wire Wire Line
	9400 1200 9400 750 
Wire Wire Line
	9400 750  9050 750 
Wire Wire Line
	9050 750  9050 700 
Wire Wire Line
	9500 700  9500 1200
Wire Wire Line
	9100 700  9500 700 
Connection ~ 8950 950 
Wire Wire Line
	1900 6250 2200 6250
Wire Wire Line
	1450 6650 1450 6800
Wire Wire Line
	1450 9150 1450 9300
Wire Wire Line
	11950 5700 11950 6250
Connection ~ 11950 5700
Wire Wire Line
	11950 6550 11950 7000
Wire Wire Line
	1600 6450 3250 6450
Wire Wire Line
	2500 6250 3250 6250
Wire Wire Line
	3550 6250 4100 6250
Wire Wire Line
	3550 6450 4100 6450
Wire Wire Line
	2500 8750 3250 8750
Wire Wire Line
	3550 8750 4100 8750
Wire Wire Line
	1600 8950 3250 8950
Wire Wire Line
	3550 8950 4100 8950
Wire Wire Line
	14050 8450 14400 8450
Wire Wire Line
	14850 7800 14850 8050
Wire Wire Line
	14850 9200 14850 8850
Wire Wire Line
	12900 850  13000 850 
Wire Wire Line
	13400 850  13700 850 
Wire Wire Line
	13500 1250 13500 850 
Connection ~ 13500 850 
Wire Wire Line
	8100 5350 8100 5450
Wire Wire Line
	8100 5850 8100 5750
Wire Wire Line
	12500 7900 12500 7800
Wire Wire Line
	12500 8200 12500 8300
Wire Wire Line
	12500 9300 12500 9200
Wire Wire Line
	12500 9700 12500 9600
Wire Wire Line
	8600 5850 8600 4950
Wire Wire Line
	8900 6300 8900 6450
Wire Wire Line
	8900 6450 9700 6450
Wire Wire Line
	9300 6550 9300 6450
Connection ~ 9300 6450
Wire Wire Line
	9700 6450 9700 6300
Wire Wire Line
	8900 4950 8900 5900
Wire Wire Line
	8900 5750 9150 5750
Wire Wire Line
	9700 5450 9700 5900
Wire Wire Line
	9700 5750 9450 5750
Connection ~ 8900 5750
Wire Wire Line
	9700 5450 9000 5450
Wire Wire Line
	9000 5450 9000 4950
Connection ~ 9700 5750
Wire Wire Line
	9100 4950 9100 5400
Wire Wire Line
	9100 5400 10050 5400
Wire Wire Line
	8800 4950 8800 5950
Wire Wire Line
	8800 5950 8650 5950
Wire Wire Line
	8650 5950 8650 7400
Wire Wire Line
	10050 5400 10050 7250
Connection ~ 10050 7050
Connection ~ 8650 7050
Wire Wire Line
	8650 7050 9150 7050
Wire Wire Line
	9550 7050 10050 7050
Wire Wire Line
	8500 1200 8500 750 
Wire Wire Line
	8500 750  8750 750 
Wire Wire Line
	8750 750  8750 700 
Wire Wire Line
	9100 1100 7900 1100
Wire Wire Line
	4050 7400 4300 7400
Wire Wire Line
	4050 5000 4300 5000
Connection ~ 12300 3600
Wire Wire Line
	7000 7550 7000 7150
Wire Wire Line
	7000 7150 7100 7150
Connection ~ 7950 7150
Wire Wire Line
	7700 7150 8450 7150
Wire Wire Line
	7800 6650 7950 6650
Wire Wire Line
	7950 6650 7950 6750
Wire Wire Line
	7950 7150 7950 7050
Wire Wire Line
	8700 4950 8700 5900
Wire Wire Line
	8700 5900 8450 5900
Wire Wire Line
	8450 5900 8450 7150
Wire Wire Line
	11900 3600 12650 3600
Wire Wire Line
	12950 3600 13350 3600
Wire Wire Line
	11600 5300 11600 5150
Text GLabel 12300 3700 3    60   Input ~ 0
+5V_USB
$Comp
L GND #PWR035
U 1 1
P 13350 3600
F 0 "#PWR035" H 13350 3350 50  0001 C CNN
F 1 "GND" H 13350 3450 50  0000 C CNN
F 2 "" H 13350 3600 50  0000 C CNN
F 3 "" H 13350 3600 50  0000 C CNN
	1    13350 3600
	0    -1   -1   0   
$EndComp
Wire Wire Line
	11600 1450 11600 1650
Wire Wire Line
	11000 1300 11000 1650
Wire Wire Line
	11000 1650 11100 1650
Wire Wire Line
	11600 1650 11500 1650
Wire Wire Line
	11300 2800 11300 1950
$Comp
L MMBT3906 Q2
U 1 1
P 11300 1750
F 0 "Q2" H 11500 1825 50  0000 L CNN
F 1 "MMBT3906" H 11500 1750 50  0000 L CNN
F 2 "TO_SOT_Packages_SMD:SOT-23" H 11500 1675 50  0000 L CIN
F 3 "" H 11300 1750 50  0000 L CNN
	1    11300 1750
	0    -1   -1   0   
$EndComp
Text GLabel 7900 800  0    60   Input ~ 0
PWM_0
Wire Wire Line
	7900 800  8800 800 
Wire Wire Line
	8800 800  8800 700 
$EndSCHEMATC
